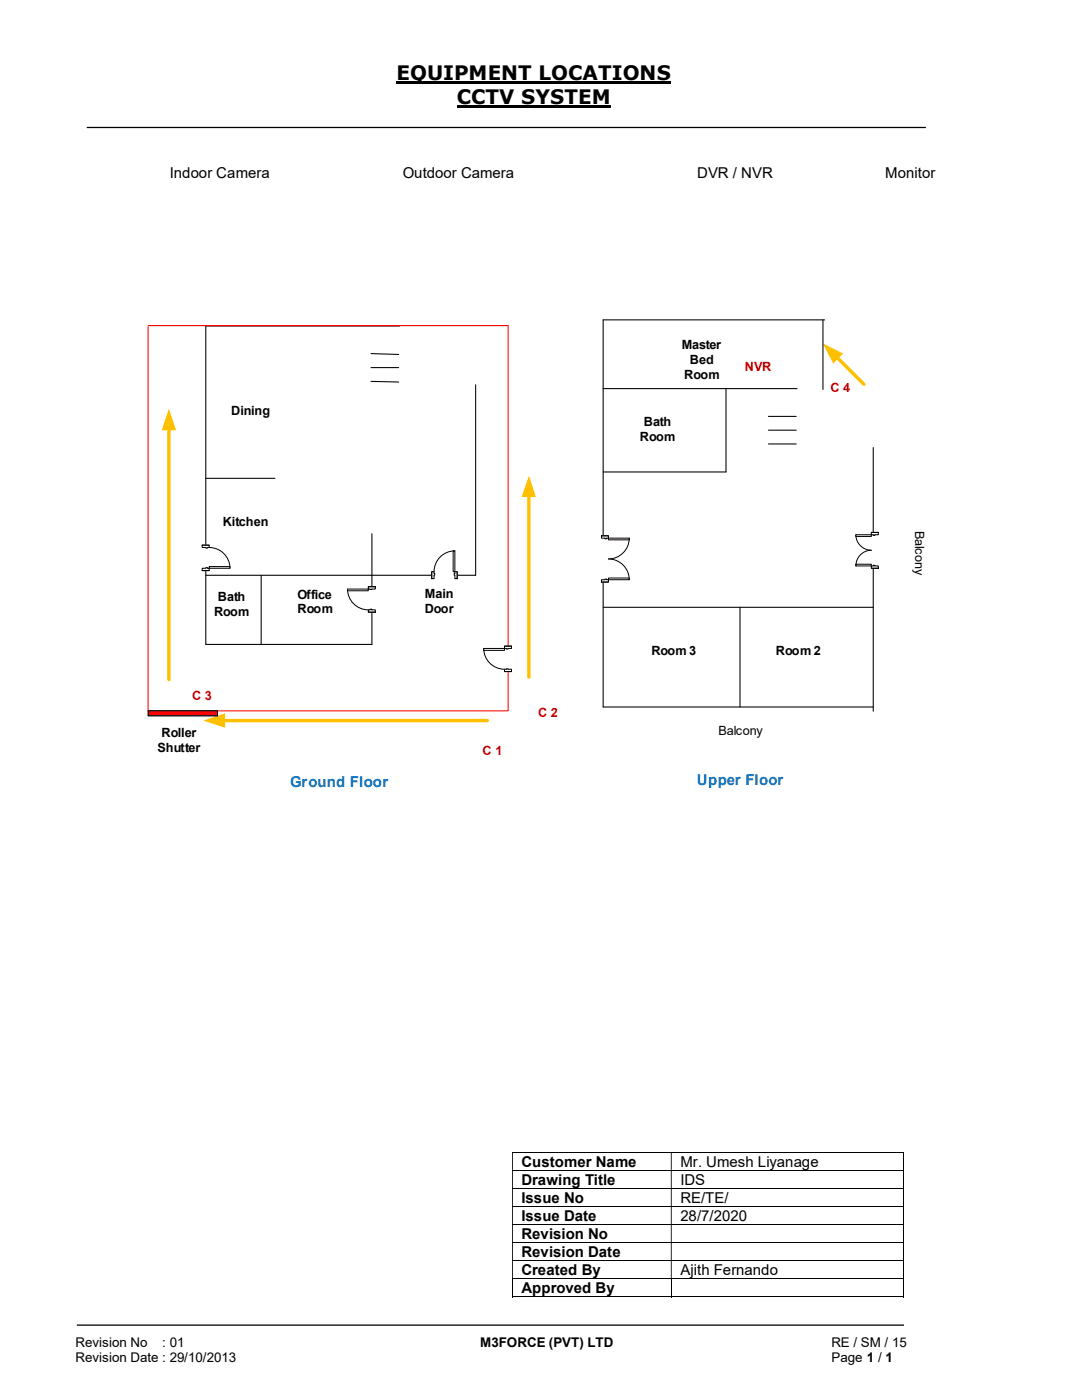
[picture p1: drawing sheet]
<svg xmlns="http://www.w3.org/2000/svg" width="216mm" height="279mm" viewBox="0 0 216 279" stroke-linecap="round" stroke-linejoin="round" font-family="sans-serif">
<path d="M79.1 16.5h54.8M91.1 21.3h30.7" fill="none" stroke="#000" stroke-width=".42"/>
<path d="M17.3 25.4h167.4M15.3 264.5h165.1" fill="none" stroke="#000" stroke-width=".25"/>
<g fill="none" stroke="#000" stroke-width=".2">
<path d="M102.2 230h78.1M102.2 233.6h78.1M102.2 237.2h78.1M180.3 230v3.5M180.3 233.6v3.5M180.3 237.3v3.4M102.2 240.8h78.1M102.2 244.4h78.1M102.2 248h78.1M102.2 251.6h78.1M102.2 255.2h78.1M102.2 258.8h31.7"/>
<path d="M102.3 255.3v3.6M133.9 255.3v3.6M134 258.8h46.3M180.3 240.9v3.4M180.3 244.5v3.4M180.3 248.1v3.4M180.3 251.7v3.4M180.3 255.3v3.6"/>
</g>
<g fill="#000">
<path d="M180.3 229.9l.1 .1zM102.2 230h.2v3.5h-.2zM133.9 230h.1v3.5h-.1z" fill-rule="evenodd"/>
<path d="M180.3 233.5h.1v.1h-.1zM102.2 233.6h.2v3.5h-.2zM133.9 233.6h.1v3.5h-.1z" fill-rule="evenodd"/>
<path d="M180.3 237.1h.1v.2h-.1zM102.2 237.3h.2v3.4h-.2zM133.9 237.3h.1v3.4h-.1z" fill-rule="evenodd"/>
<path d="M180.3 240.7h.1v.2h-.1zM102.2 240.9h.2v3.4h-.2zM133.9 240.9h.1v3.4h-.1z" fill-rule="evenodd"/>
<path d="M180.3 244.3l.1 .2zM102.2 244.5h.2v3.4h-.2zM133.9 244.5h.1v3.4h-.1z" fill-rule="evenodd"/>
<path d="M180.3 247.9h.1v.2h-.1zM102.2 248.1h.2v3.4h-.2zM133.9 248.1h.1v3.4h-.1z" fill-rule="evenodd"/>
<path d="M180.3 251.5h.1v.2h-.1zM102.2 251.7h.2v3.4h-.2zM133.9 251.7h.1v3.4h-.1z" fill-rule="evenodd"/>
</g>
<path d="M180.3 255.1l.1 .2zM180.3 258.7h.1v.2h-.1z" fill="#000"/>
<g fill="none" stroke="#000" stroke-width=".21">
<path d="M74 70.6l5.5 .1M74 73.4h5.5M74 76.1l5.5 .1M79.7 65.1h-38.6v63.5h33.1v-22.1M94.9 76.8v38h-53.8M120.4 77.6h38.6M144.9 77.6v16.6h-24.5M164.5 63.8h-44.1v77.3h53.8M41.1 95.5h13.8M153.3 83.1h5.6M153.3 85.9h5.6M153.3 88.6h5.6"/>
<path d="M174.2 89.3v52.6M52.1 114.8v13.8M120.4 121.2h53.8M147.7 121.2v19.9"/>
</g>
<path d="M29.6 65h71.8M29.5 141.9h71.9" fill="none" stroke="#f00" stroke-width=".21"/>
<path d="M105.5 98.8v36.3" fill="none" stroke="#ffc000" stroke-width=".68"/>
<path d="M105.5 94.9l1.4 4.3h-2.8z" fill="#ffc000"/>
<path d="M44.6 143.8h52.6" fill="none" stroke="#ffc000" stroke-width=".68"/>
<path d="M40.6 143.8l4.3-1.4v2.8z" fill="#ffc000"/>
<path d="M33.7 85.6v50" fill="none" stroke="#ffc000" stroke-width=".68"/>
<path d="M33.7 81.6l1.4 4.3h-2.8z" fill="#ffc000"/>
<path d="M167 71.3l5.4 5.4" fill="none" stroke="#ffc000" stroke-width=".68"/>
<path d="M164.2 68.5l4.1 2.1-2.1 2z" fill="#ffc000"/>
<path d="M86.1 114h5.1v1.5h-5.1z" fill="#fff"/>
<path d="M86.1 114h5.1v1.5h-5.1z" fill="none" stroke="#fff" stroke-width=".2"/>
<path d="M90.8 114.1v1.4h.4v-1.4zM86.1 114.1h.5v1.4h-.5z" fill-rule="evenodd" fill="#fff"/>
<path d="M86.6 114.4v-.3h-.5v1.4h.5v-.7M90.8 114.4v-.3h.4v1.4h-.4v-.7" fill="none" stroke="#000" stroke-width=".2"/>
<path d="M90.6 114.4v.4h.2v-.4zM86.6 114.4h.1v.4h-.1z" fill-rule="evenodd" fill="#fff"/>
<path d="M86.1 114.1v1.4M86.6 114.4h.1v.4h-.1M90.8 114.4h-.2v.4h.2M90.8 109.9a4.2 4.2 0 0 0-4.2 4.2M91.2 114.1v1.4" fill="none" stroke="#000" stroke-width=".2"/>
<path d="M90.4 109.9h.4v4.2h-.4z" fill-rule="evenodd" fill="#fff"/>
<path d="M90.4 109.9h.4v4.2h-.4z" fill="none" stroke="#000" stroke-width=".2"/>
<path d="M40.3 108.8h1.5v5.1h-1.5z" fill-rule="evenodd" fill="#fff"/>
<path d="M40.3 108.8h1.5v5.1h-1.5z" fill="none" stroke="#fff" stroke-width=".2"/>
<path d="M40.3 113.4v.5h1.4v-.5zM40.3 108.8h1.4v.5h-1.4z" fill-rule="evenodd" fill="#fff"/>
<path d="M41.1 113.4h-.8v.5h1.4v-.5h-.3M41.1 109.3h-.8v-.5h1.4v.5h-.3" fill="none" stroke="#000" stroke-width=".2"/>
<path d="M41.1 113.3v.1h.3v-.1zM41.1 109.3h.3v.1h-.3z" fill-rule="evenodd" fill="#fff"/>
<path d="M40.3 113.9h1.4M40.3 108.8h1.4M41.1 113.4v-.1h.3v.1M41.1 109.3v.1h.3v-.1M41.7 109.3a4.2 4.2 0 0 1 4.2 4.1" fill="none" stroke="#000" stroke-width=".2"/>
<path d="M41.7 113.1h4.2v.3h-4.2z" fill="#fff"/>
<path d="M41.7 113.1h4.2v.3h-4.2z" fill="none" stroke="#000" stroke-width=".2"/>
<path d="M73.4 117.1h1.5v5.1h-1.5z" fill-rule="evenodd" fill="#fff"/>
<path d="M73.4 117.1h1.5v5.1h-1.5z" fill="none" stroke="#fff" stroke-width=".2"/>
<path d="M73.5 117.1v.5h1.4v-.5zM73.5 121.7h1.4v.5h-1.4z" fill-rule="evenodd" fill="#fff"/>
<path d="M73.8 117.6h-.3v-.5h1.4v.5h-.7M73.8 121.7h-.3v.5h1.4v-.5h-.7" fill="none" stroke="#000" stroke-width=".2"/>
<path d="M73.8 117.6h.4zM73.8 121.6h.4v.1h-.4z" fill-rule="evenodd" fill="#fff"/>
<path d="M69.3 117.6a4.2 4.2 0 0 0 4.2 4.1M73.5 117.1h1.4M73.8 117.6h.4M73.5 122.2h1.4M73.8 121.7v-.1h.4v.1" fill="none" stroke="#000" stroke-width=".2"/>
<path d="M69.3 117.6h4.2v.3h-4.2z" fill="#fff"/>
<path d="M69.3 117.6h4.2v.3h-4.2z" fill="none" stroke="#000" stroke-width=".2"/>
<path d="M164.2 63.8v13.9" fill="none" stroke="#000" stroke-width=".21"/>
<path d="M29.5 65.2v76.7M101.4 65v76.9" fill="none" stroke="#f00" stroke-width=".21"/>
<path d="M173.8 106.3h1.5v7.1h-1.5z" fill-rule="evenodd" fill="#fff"/>
<path d="M173.8 106.3h1.5v7.1h-1.5z" fill="none" stroke="#fff" stroke-width=".2"/>
<path d="M173.9 106.3v.4h1.4v-.4zM173.9 112.9h1.4v.5h-1.4z" fill-rule="evenodd" fill="#fff"/>
<path d="M174.2 106.7h-.3v-.4h1.4v.4h-.7M174.2 112.9h-.3v.5h1.4v-.5h-.7" fill="none" stroke="#000" stroke-width=".2"/>
<path d="M174.2 106.7v.1h.4v-.1zM174.2 112.8h.4v.1h-.4z" fill-rule="evenodd" fill="#fff"/>
<path d="M170.8 106.7a3.1 3.1 0 0 0 3.1 3.1 3.1 3.1 0 0 0-3.1 3.1M173.9 106.3h1.4M173.9 113.4h1.4M174.2 106.7v.1h.4v-.1M174.2 112.9v-.1h.4v.1" fill="none" stroke="#000" stroke-width=".2"/>
<path d="M170.8 112.6h3.1v.3h-3.1z" fill="#fff"/>
<path d="M170.8 112.6h3.1v.3h-3.1z" fill="none" stroke="#000" stroke-width=".2"/>
<path d="M170.8 106.7h3.1v.4h-3.1z" fill="#fff"/>
<path d="M170.8 106.7h3.1v.4h-3.1z" fill="none" stroke="#000" stroke-width=".2"/>
<path d="M120 106.9h1.5v9.3h-1.5z" fill-rule="evenodd" fill="#fff"/>
<path d="M120 106.9h1.5v9.3h-1.5z" fill="none" stroke="#fff" stroke-width=".2"/>
<path d="M120 115.7v.5h1.4v-.5zM120 106.9h1.4v.5h-1.4z" fill-rule="evenodd" fill="#fff"/>
<path d="M120.7 115.7h-.7v.5h1.4v-.5h-.3M120.7 107.4h-.7v-.5h1.4v.5h-.3" fill="none" stroke="#000" stroke-width=".2"/>
<path d="M120.7 115.6v.1h.4v-.1zM120.7 107.4h.4v.1h-.4z" fill-rule="evenodd" fill="#fff"/>
<path d="M120 116.2h1.4M120 106.9h1.4M120.7 115.7v-.1h.4v.1M120.7 107.4v.1h.4v-.1M125.6 107.4a4.2 4.2 0 0 1-4.2 4.1 4.2 4.2 0 0 1 4.2 4.2" fill="none" stroke="#000" stroke-width=".2"/>
<path d="M121.4 107.4h4.2v.3h-4.2z" fill="#fff"/>
<path d="M121.4 107.4h4.2v.3h-4.2z" fill="none" stroke="#000" stroke-width=".2"/>
<path d="M121.4 115.4h4.2v.3h-4.2z" fill="#fff"/>
<path d="M121.4 115.4h4.2v.3h-4.2z" fill="none" stroke="#000" stroke-width=".2"/>
<path d="M100.6 128.9h1.5v5.1h-1.5z" fill-rule="evenodd" fill="#fff"/>
<path d="M100.6 128.9h1.5v5.1h-1.5z" fill="none" stroke="#fff" stroke-width=".2"/>
<path d="M100.7 128.9v.5h1.4v-.5zM100.7 133.6h1.4v.4h-1.4z" fill-rule="evenodd" fill="#fff"/>
<path d="M101 129.4h-.3v-.5h1.4v.5h-.7M101 133.6h-.3v.4h1.4v-.4h-.7" fill="none" stroke="#000" stroke-width=".2"/>
<path d="M101 129.4v.1h.4v-.1zM101 133.5l.4 .1z" fill-rule="evenodd" fill="#fff"/>
<path d="M96.5 129.4a4.2 4.2 0 0 0 4.2 4.2M100.7 128.9h1.4M100.7 134h1.4M101 129.4v.1h.4v-.1M101 133.6h.4" fill="none" stroke="#000" stroke-width=".2"/>
<path d="M96.5 129.4h4.2v.4h-4.2z" fill="#fff"/>
<path d="M96.5 129.4h4.2v.4h-4.2z" fill="none" stroke="#000" stroke-width=".2"/>
<path d="M29.5 141.9h13.9v1h-13.9z" fill-rule="evenodd" fill="#f00"/>
<path d="M29.5 141.9h13.9v1h-13.9z" fill="none" stroke="#000" stroke-width=".21"/>
<g font-size="4">
<text x="79.1" y="16">EQUIPMENT LOCATIONS</text>
<text x="91.1" y="20.8">CCTV SYSTEM</text>
</g>
<g font-size="3">
<text x="33.9" y="35.5">Indoor Camera</text>
<text x="80.4" y="35.5">Outdoor Camera</text>
<text x="139.1" y="35.5">DVR / NVR</text>
<text x="176.6" y="35.5">Monitor</text>
<text x="104.1" y="232.8">Customer Name</text>
<text x="135.8" y="232.8">Mr. Umesh Liyanage</text>
<text x="104.1" y="236.4">Drawing Title</text>
<text x="135.8" y="236.4">IDS</text>
<text x="104.1" y="240.1">Issue No</text>
<text x="104.1" y="243.6">Issue Date</text>
<text x="135.8" y="240.1">RE/TE/</text>
<text x="135.8" y="243.6">28/7/2020</text>
<text x="104.1" y="247.3">Revision No</text>
<text x="104.1" y="250.9">Revision Date</text>
<text x="104.1" y="254.5">Created By</text>
<text x="135.8" y="254.5">Ajith Fernando</text>
<text x="104.1" y="258.1">Approved By</text>
</g>
<g font-size="3" fill="#0070c0">
<text x="57.9" y="157">Ground Floor</text>
<text x="139.1" y="156.7">Upper Floor</text>
</g>
<g font-size="2.7">
<text x="15.1" y="268.8">Revision No</text>
<text x="32.4" y="268.8">: 01</text>
<text x="95.8" y="268.8">M3FORCE (PVT) LTD</text>
<text x="165.9" y="268.8">RE / SM / 15</text>
<text x="15.1" y="271.8">Revision Date : 29/10/2013</text>
<text x="165.9" y="271.8">Page 1 / 1</text>
</g>
<g font-size="2.5">
<text x="136" y="69.7">Master</text>
<text x="136.5" y="75.6">Room</text>
<text x="137.7" y="72.6">Bed</text>
<text x="46.1" y="82.8">Dining</text>
<text x="127.7" y="87.9">Room</text>
<text x="128.4" y="85">Bath</text>
<text x="44.5" y="104.9">Kitchen</text>
<text x="182.6" y="105.9" transform="rotate(90 182.6 105.9)">Balcony</text>
<text x="59.4" y="119.5">Office</text>
<text x="84.8" y="119.4">Main</text>
<text x="42.7" y="122.9">Room</text>
<text x="43.4" y="120">Bath</text>
<text x="59.4" y="122.4">Room</text>
<text x="84.8" y="122.3">Door</text>
<text x="130" y="130.6">Room 3</text>
<text x="154.8" y="130.6">Room 2</text>
<text x="32.3" y="147.1">Roller</text>
<text x="143.4" y="146.6">Balcony</text>
<text x="31.5" y="150">Shutter</text>
</g>
<g font-size="2.5" fill="#c00000">
<text x="148.6" y="74">NVR</text>
<text x="165.7" y="78.2">C 4</text>
<text x="38.3" y="139.7">C 3</text>
<text x="107.4" y="143">C 2</text>
<text x="96.3" y="150.7">C 1</text>
</g>
</svg>
